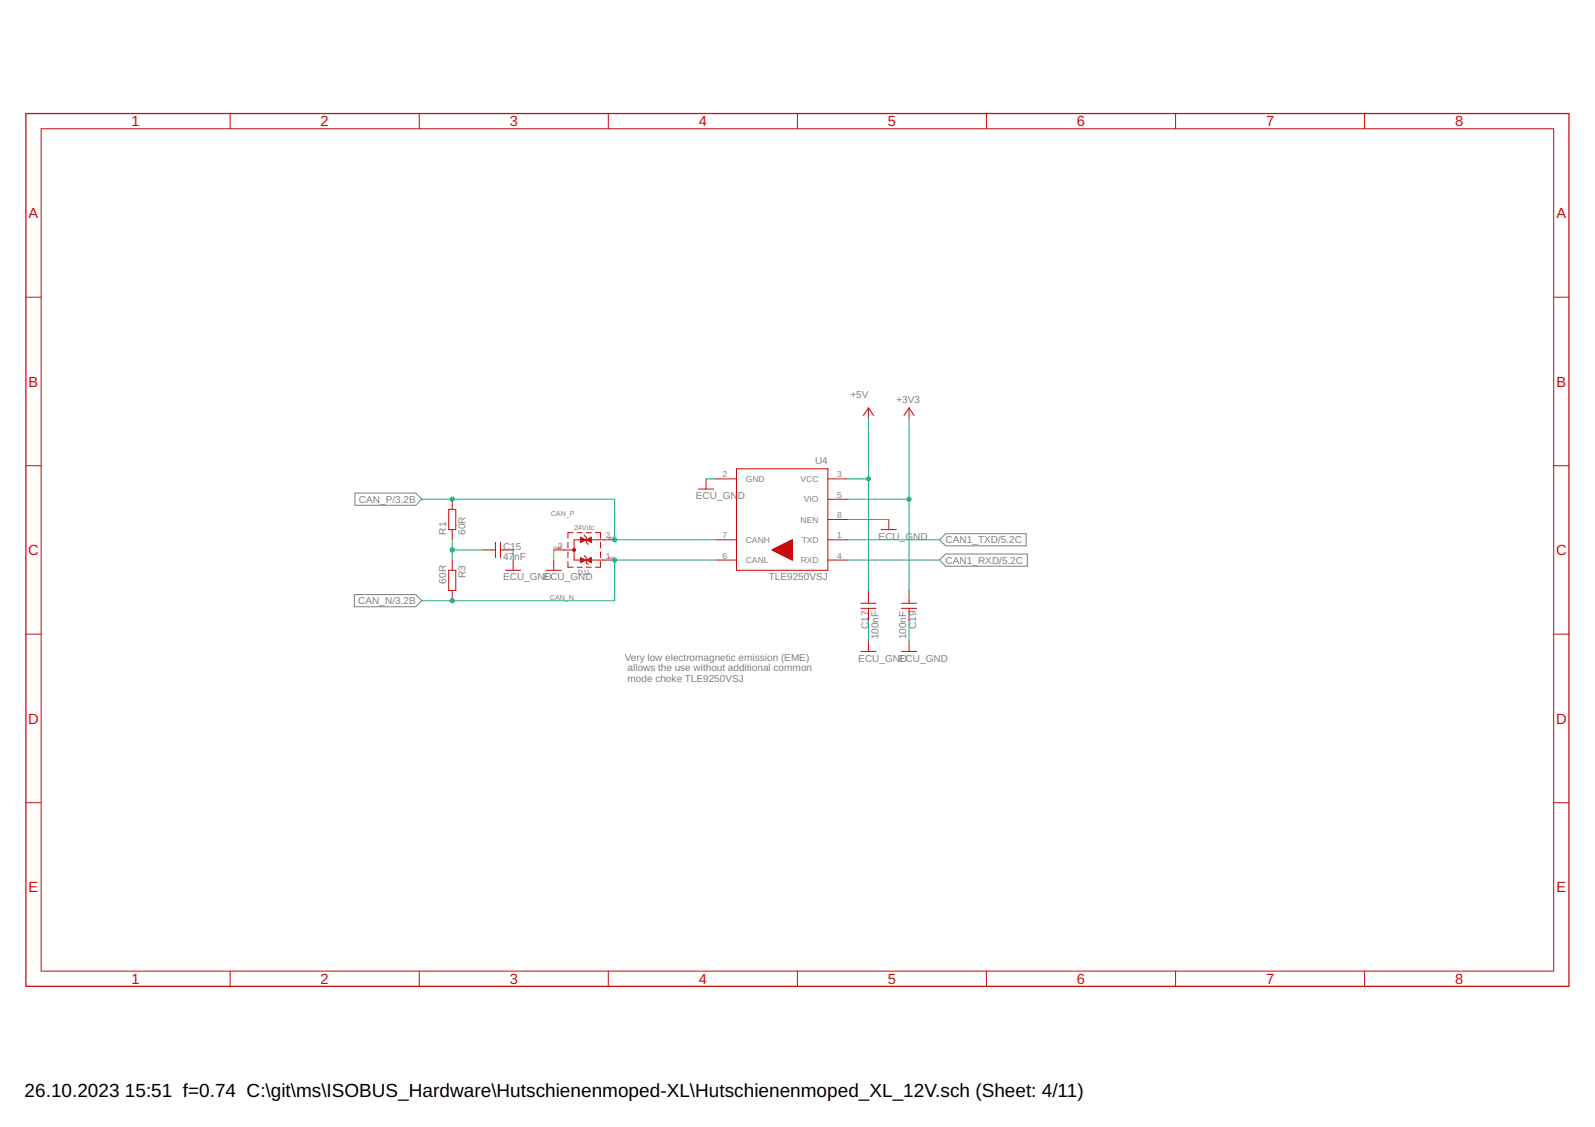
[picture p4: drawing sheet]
<svg xmlns="http://www.w3.org/2000/svg" width="297mm" height="210mm" viewBox="0 0 297 210" stroke-linecap="round" stroke-linejoin="round" font-family="sans-serif">
<path d="M66.1 91.8h11.3l1.1 1.2-1.1 1.1h-11.3zM66 110.7h11.4l1.1 1.2-1.1 1.1h-11.4zM175 100.5l1.1-1.1h15v2.3h-15zM175 104.3l1.1-1.1h15.2v2.3h-15.2z" fill="none" stroke="#808080" stroke-width=".19"/>
<path d="M4.8 21.1h287.4v162.6h-287.4z" fill="none" stroke="#c90d0c" stroke-width=".23"/>
<g fill="none" stroke="#c90d0c" stroke-width=".19">
<path d="M7.7 24h281.6v156.9h-281.6zM42.9 21.1v2.9M78.1 21.1v2.9M113.3 21.1v2.9M148.5 21.1v2.9M183.7 21.1v2.9M218.9 21.1v2.9M254.1 21.1v2.9M4.8 55.4h2.9M289.3 55.4h2.9M161.7 76l-.9 1.4M161.7 76l1 1.4"/>
<path d="M161.7 76v1.9M169.3 76l.9 1.4M169.3 76l-.9 1.4M169.3 76v1.9M4.8 86.7h2.9M83.6 94.9h1.3v3.7h-1.3zM84.2 93v1.9M84.2 98.6v1.9M106.7 99.2h-.9v1.1M107.5 99.2h.9M108.8 99.7l.4 .4v.9l.4 .4M109.2 99.2h.9"/>
<path d="M110.9 99.2h.9v1.1M130.1 91.1h2.8M131.5 89.2v1.9M133.4 89.2h3.8M137.2 87.3h17v18.9h-17zM154.2 93h3.8M154.2 89.2h3.8M154.2 96.8h3.8M164.1 98.6h2.8M165.5 96.8v1.8M289.3 86.7h2.9M4.8 118.1h2.9"/>
<path d="M83.6 106.2h1.3v3.8h-1.3zM84.2 104.3v1.9M84.2 110v1.9M89.9 102.4h2.4M92.3 101v2.8M93.2 101v2.8M93.2 102.4h2.4M94.1 106.2h2.9M95.6 104.3v1.9M101.7 106.2h2.8M103.1 102.4h3.8M103.1 104.3v1.9"/>
<path d="M105.8 101v1M105.8 102.8v1M105.8 104.6v1h.9M107.5 105.6h.9M108.1 104.1h.5M108.1 104h.2M108.1 103.9l1 .4-1 .5zM108.1 104.8h.1M108.1 104.6h.4M108.1 104.4h.7M108.1 101h.1M108.1 100.8h.4"/>
<path d="M108.1 100.7h.7M108.1 100.5h.9M108.1 100.4h.6M108.1 100.2h.3M108.1 100.1l1 .4-1 .5zM108.8 103.5l.4 .3v1l.4 .4M109.2 105.6h.9M109.2 104.3l.9-.5v1zM109.2 100.5l.9-.4v.9zM109.2 100.5h.9M109.4 100.7h.7M109.4 104.4h.7"/>
<path d="M109.6 104.1h.5M109.6 100.4h.5M109.7 100.8h.4M109.7 104.6h.4M109.9 104h.2M109.9 100.2h.2M110 104.8h.1M110.1 101h.1M111.8 101v1M111.8 102.8v1M111.8 104.6v1h-.9M114.5 100.5h-7.6v3.8h7.6"/>
<path d="M133.4 100.5h3.8M133.4 104.3h3.8M143.8 102.4l3.8 1.9M143.8 102.4h3.8M143.9 102.5h3.7M143.9 102.4h3.7M144 102.5h3.6M144 102.3h3.6M144 102.6h3.6M144.1 102.6h3.5M144.1 102.3h3.5M144.2 102.6h3.4"/>
<path d="M144.2 102.2h3.4M144.4 102.7h3.2M144.4 102.1h3.2M144.5 102.8h3.1M144.5 102.1h3.1M144.6 102.8h3M144.6 102h3M144.7 102.9h2.9M144.7 102h2.9M144.8 103h2.8M144.8 101.9h2.8M144.9 103h2.7"/>
<path d="M144.9 101.9h2.7M145 103h2.6M145 101.8h2.6M145.1 103.1h2.5M145.1 101.8h2.5M145.2 103.1h2.4M145.2 101.7h2.4M145.3 103.2h2.3M145.3 101.7h2.3M145.4 103.2h2.2M145.4 101.6h2.2M145.4 103.3h2.2"/>
<path d="M145.5 101.6h2.1M145.5 103.3h2.1M145.6 103.3h2M145.6 101.5h2M145.7 103.4h1.9M145.7 101.5h1.9M145.8 103.4h1.8M145.8 101.4h1.8M145.9 103.5h1.7M145.9 101.4h1.7M146 103.5h1.6M146 101.3h1.6"/>
<path d="M146 103.6h1.6M146.1 101.3h1.5M146.2 103.7h1.4M146.2 101.2h1.4M146.3 103.7h1.3M146.3 101.2h1.3M146.4 103.7h1.2M146.4 101.1h1.2M146.5 103.8h1.1M146.5 101.1h1.1M146.6 103.8h1M146.6 101h1"/>
<path d="M146.7 103.9h.9M146.7 101h.9M146.8 100.9h.8M146.9 103.9h.7M146.9 100.9h.7M146.9 104h.7M146.9 100.8h.7M147 104.1h.6M147 100.8h.6M147.1 104.1h.5M147.1 100.8h.5M147.2 104.1h.4"/>
<path d="M147.2 100.7h.4M147.3 104.2h.3M147.3 100.7h.3M147.4 104.2h.2M147.4 100.6h.2M147.5 100.6h.1M147.5 104.3h.1M147.6 100.5l-3.8 1.9M147.6 100.5v3.8M147.6 104.3h.1M147.6 100.5v.1M154.2 100.5h3.8"/>
<path d="M154.2 104.3h3.8M160.3 113.3h2.9M160.3 112.4h2.9M161.7 110v2.4M161.7 113.3v2.4M161.7 119.4v1.9M167.9 113.3h2.8M167.9 112.4h2.8M169.3 110v2.4M169.3 113.3v2.4M169.3 119.4v1.9M289.3 118.1h2.9"/>
<path d="M160.3 121.3h2.9M167.9 121.3h2.8M4.8 149.5h2.9M289.3 149.5h2.9M42.9 180.9v2.8M78.1 180.9v2.8M113.3 180.9v2.8M148.5 180.9v2.8M183.7 180.9v2.8M218.9 180.9v2.8M254.1 180.9v2.8"/>
</g>
<circle cx="106.9" cy="102.4" r=".28" fill="#c90d0c" stroke="#c90d0c" stroke-width=".19"/>
<g fill="none" stroke="#0dab76" stroke-width=".19">
<path d="M161.7 77.9v32.1M169.3 77.9v32.1M78.5 93h36v7.5h18.9M131.5 89.2h1.9M158 93h11.3M158 96.8h7.5M158 89.2h3.7M84.2 100.5v3.8M84.2 102.4h5.7M95.6 102.4v1.9M103.1 102.4v1.9M133.4 104.3h-18.9v7.6h-36"/>
<path d="M158 100.5h17M158 104.3h17M161.7 115.7v3.7M169.3 115.7v3.7"/>
</g>
<g fill="#0dab76" stroke="#0dab76" stroke-width=".19">
<circle cx="84.2" cy="93" r=".38"/>
<circle cx="114.5" cy="100.5" r=".38"/>
<circle cx="84.2" cy="111.9" r=".38"/>
<circle cx="114.5" cy="104.3" r=".38"/>
<circle cx="169.3" cy="93" r=".38"/>
<circle cx="84.2" cy="102.4" r=".38"/>
<circle cx="161.7" cy="89.2" r=".38"/>
</g>
<g font-size="3.5">
<text x="4.6" y="204.3">26.10.2023</text>
<text x="23.3" y="204.3">15:51 f=0.74 C:\git\ms\ISOBUS_Hardware\Hutschienenmoped-XL\Hutschienenmoped_XL_12V.sch (Sheet: 4/11)</text>
</g>
<g font-size="2.7" fill="#c90d0c">
<text x="24.5" y="23.5">1</text>
<text x="59.7" y="23.5">2</text>
<text x="94.9" y="23.5">3</text>
<text x="130.1" y="23.5">4</text>
<text x="165.3" y="23.5">5</text>
<text x="200.6" y="23.5">6</text>
<text x="235.8" y="23.5">7</text>
<text x="271" y="23.5">8</text>
<text x="5.3" y="40.6">A</text>
<text x="289.9" y="40.6">A</text>
<text x="5.3" y="72">B</text>
<text x="289.9" y="72">B</text>
<text x="5.3" y="103.4">C</text>
<text x="289.8" y="103.4">C</text>
<text x="5.3" y="134.8">D</text>
<text x="289.8" y="134.8">D</text>
<text x="5.3" y="166.2">E</text>
<text x="289.9" y="166.2">E</text>
<text x="24.5" y="183.3">1</text>
<text x="59.7" y="183.3">2</text>
<text x="94.9" y="183.3">3</text>
<text x="130.1" y="183.3">4</text>
<text x="165.3" y="183.3">5</text>
<text x="200.6" y="183.3">6</text>
<text x="235.8" y="183.3">7</text>
<text x="271" y="183.3">8</text>
</g>
<g font-size="1.9" fill="#808080">
<text x="158.4" y="74.1">+5V</text>
<text x="166.9" y="75">+3V3</text>
<text x="151.8" y="86.4">U4</text>
<text x="66.8" y="93.6">CAN_P/3.2B</text>
<text x="129.6" y="93">ECU_GN</text>
<text x="137.4" y="93">D</text>
<text x="83.1" y="99.6" transform="rotate(-90 83.1 99.6)">R1</text>
<text x="86.7" y="99.6" transform="rotate(-90 86.7 99.6)">60R</text>
<text x="163.6" y="100.5">ECU_GND</text>
<text x="176.1" y="101.2">CAN1_TXD/5.2C</text>
<text x="86.7" y="107.7" transform="rotate(-90 86.7 107.7)">R3</text>
<text x="93.7" y="104.3">47nF</text>
<text x="93.7" y="102.4">C15</text>
<text x="176.1" y="105">CAN1_RXD/5.2C</text>
<text x="66.7" y="112.5">CAN_N/3.2B</text>
<text x="83.1" y="108.7" transform="rotate(-90 83.1 108.7)">60R</text>
<text x="93.7" y="108.1">ECU_GNECU_GND</text>
<text x="101.5" y="108.1">D</text>
<text x="143.2" y="108.1">TLE9250VSJ</text>
<text x="161.7" y="117.2" transform="rotate(-90 161.7 117.2)">C17</text>
<text x="163.6" y="119.1" transform="rotate(-90 163.6 119.1)">100nF</text>
<text x="168.7" y="119.1" transform="rotate(-90 168.7 119.1)">100nF</text>
<text x="170.6" y="117.2" transform="rotate(-90 170.6 117.2)">C19</text>
<text x="116.4" y="123">Very low electromagnetic emission (EME)</text>
<text x="116.9" y="125">allows the use without additional common</text>
<text x="159.8" y="123.2">ECU_GNECU_GND</text>
<text x="167.6" y="123.2">D</text>
<text x="116.9" y="127">mode choke TLE9250VSJ</text>
</g>
<g font-size="1.6" fill="#808080">
<text x="134.5" y="88.9">2</text>
<text x="138.9" y="89.8">GND</text>
<text x="149.1" y="89.8">VCC</text>
<text x="155.9" y="88.9">3</text>
<text x="149.7" y="93.5">VIO</text>
<text x="155.9" y="92.7">5</text>
<text x="112.8" y="100.3">2</text>
<text x="134.5" y="100.3">7</text>
<text x="138.9" y="101.1">CANH</text>
<text x="149.1" y="97.3">NEN</text>
<text x="149.3" y="101.1">TXD</text>
<text x="155.9" y="100.3">1</text>
<text x="155.9" y="96.5">8</text>
<text x="103.9" y="102.2">3</text>
<text x="112.8" y="104.1">1</text>
<text x="134.5" y="104.1">6</text>
<text x="138.9" y="104.9">CANL</text>
<text x="149.1" y="104.9">RXD</text>
<text x="155.9" y="104.1">4</text>
</g>
<g font-size="1.3" fill="#808080">
<text x="102.6" y="96.1">CAN_P</text>
<text x="106.9" y="98.7">24Vdc</text>
<text x="107.6" y="107.2">D11</text>
<text x="102.4" y="111.7">CAN_N</text>
</g>
<g font-size=".6" fill="#c90d0c">
<text x="113.3" y="100.3">I/O2</text>
<text x="103.1" y="102.2">GND</text>
<text x="113.3" y="104.1">I/O1</text>
</g>
</svg>
